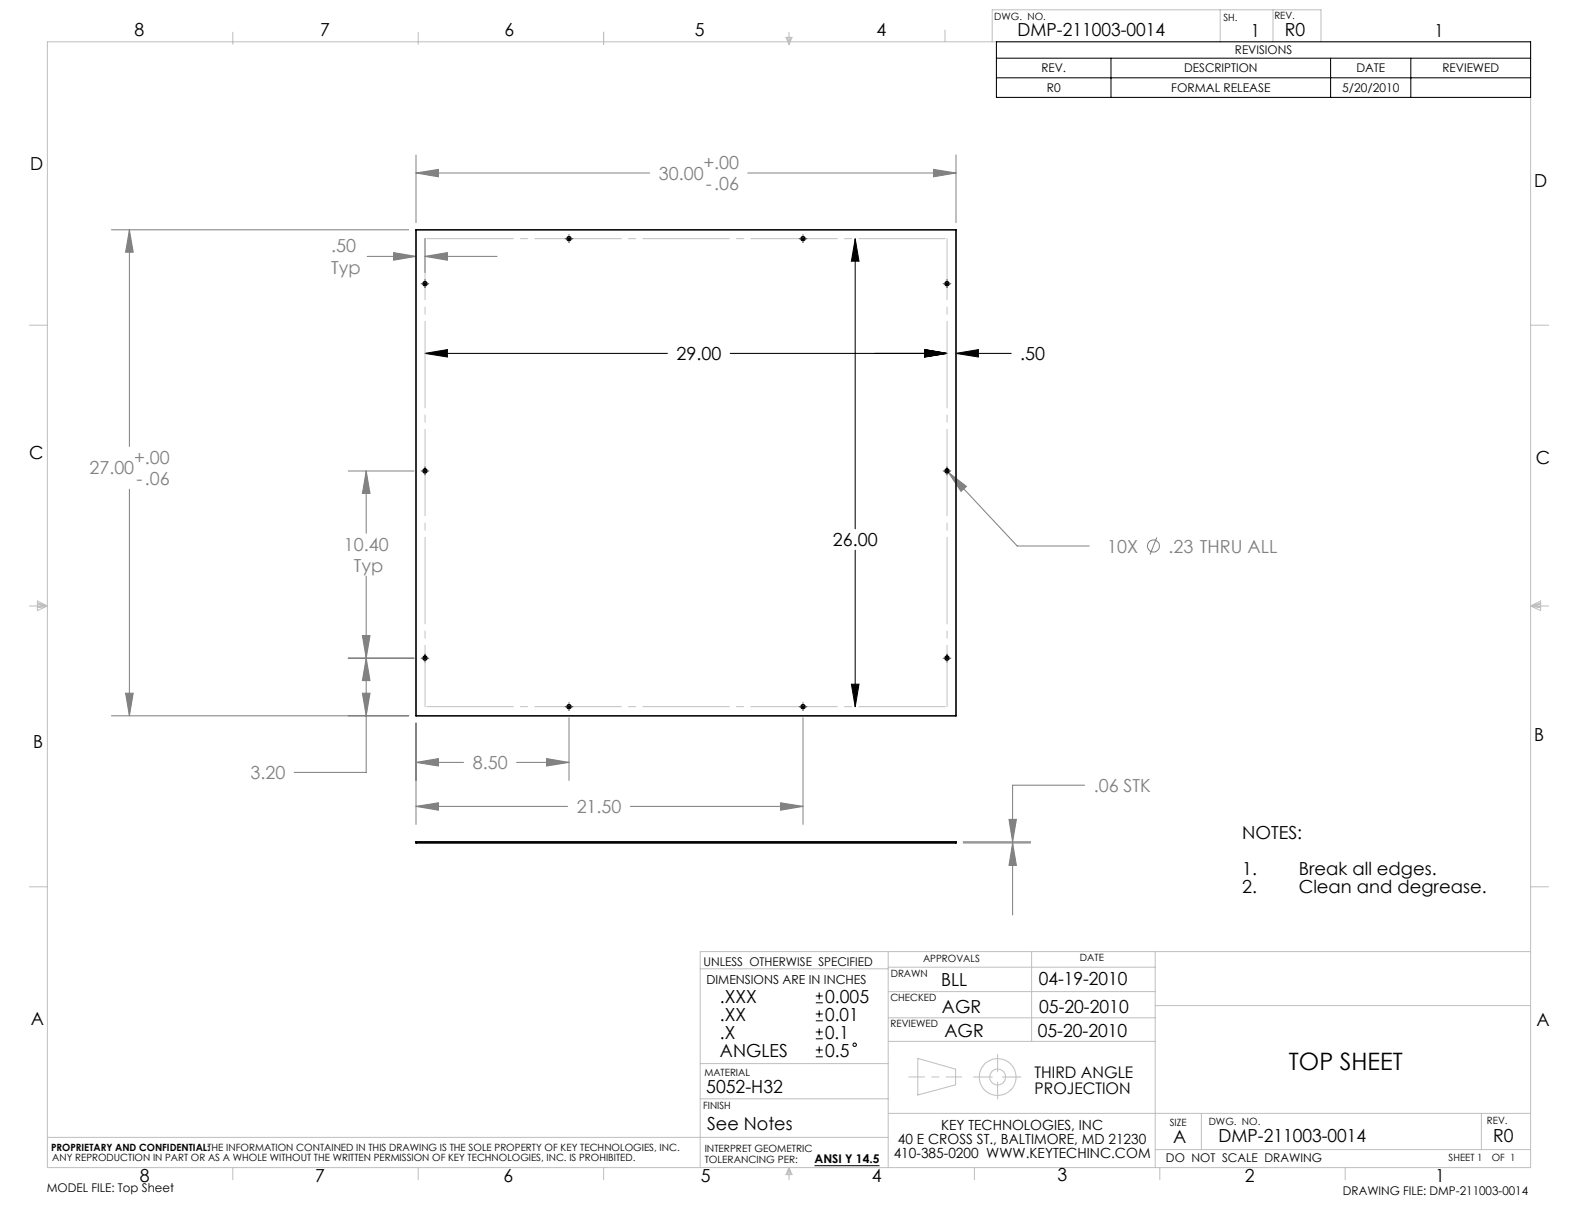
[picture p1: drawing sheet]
<svg xmlns="http://www.w3.org/2000/svg" width="279mm" height="216mm" viewBox="0 0 279 216" stroke-linecap="round" stroke-linejoin="round" font-family="sans-serif">
<g fill="none" stroke="#c0c0c0" stroke-width=".18">
<path d="M8.4 7.4h261.6v198.6h-261.6zM41.1 5.7v2.1M73.8 5.7v2.1M106.5 5.7v2.1M138.6 6.6h1.1l-.5 1.2zM138.9 6.6l.3 1.2M139.2 5.7v2.1M139.5 6.6l-.3 1.2M166.7 5.3v2.1M175 7.4v-5.7h58v5.7M215.2 1.7v5.7M224.5 1.7v5.7"/>
<path d="M5.2 57.4h3.2M270 57.4h3.2M5.2 106.9h3.2M6.6 106l1.8 .9-1.8 .8zM6.6 106.4l1.8 .5M6.6 106.6l1.8 .3M8.4 106.9l-1.8 .2M270 106.9h3.2M270 106.9l1.7 .2M270 106.9l1.7-.9v1.7zM271.7 106.6l-1.7 .3M271.7 106.4l-1.7 .5"/>
<path d="M5.2 156.4h3.2M270 156.4h3.2M123.5 170.9h33.2M156.7 167.9v38.1M156.7 179.5h47.1M156.7 174.9h47.1M156.7 170.6h47.1M182 167.9v15.8M203.8 167.9v38.1M203.8 177.4h66.2M270 167.9h-146.5v38.1M123.5 193.8h33.2"/>
<path d="M123.5 187.6h33.2M156.7 196.4h113.3M156.7 183.7h47.1M161.9 186.7l6.7 1.9v2.7l-6.7 1.8zM171.7 190h3.3M176 186v3.1M176 190.9v3M176.8 190h3.3M211.9 196.4v6.4M261.3 196.4v6.4M8.4 200.6h148.3M41.1 206v2.1"/>
<path d="M73.8 206v2.1M106.5 206v2.1M139.2 206v2.1M139.2 206l.5 1.2h-1.1zM139.2 206l-.3 1.2M139.2 206l.3 1.2M171.9 206v2.1M203.8 202.8h66.2M204.6 206v2.1M237.3 206v2.1"/>
<circle cx="176" cy="190" r="1.4"/>
<circle cx="176" cy="190" r="3.2"/>
</g>
<path d="M169.7 190h-9.4" fill="none" stroke="#c0c0c0" stroke-width=".18" stroke-dasharray="15.2 1.3 1.3 1.3" stroke-dashoffset="12.5"/>
<g fill="none" stroke="#808080" stroke-width=".18">
<path d="M73.4 30.5l3.9-.6v1.3zM73.4 27.3v12M73.4 30.5h41.2M131.9 30.5h36.7M164.7 29.9l3.9 .6-3.9 .7zM168.6 27.3v12M19.6 40.5h52.5M22.8 40.5l.7 4h-1.3zM22.8 40.5v38.2M64.8 45.2h8.6M69.4 44.6l4 .6-4 .7zM75 45.2l3.9-.6v1.3z"/>
<path d="M75 42.1v6M75 45.2h12.7M22.8 86.3v40M61.4 83.1h11.6M64.6 83.1l.7 3.9h-1.4zM64.6 83.1v11M167.3 83.3l3.2 2.5-1 .9zM167.3 83.3l12.1 13h12.7M204 94.8l-1.2 3M61.4 116.1h11.6M63.9 112.1h1.4l-.7 4zM64.6 116.1l.7 4h-1.4z"/>
<path d="M64.6 101.6v34.6h-12.7M19.6 126.3h52.5M22.2 122.3h1.3l-.7 4zM63.9 122.3h1.4l-.7 4zM73.4 134.5l3.9-.7v1.3zM73.4 127.5v17.9M73.4 134.5h8.4M91.1 134.5h9.3M96.4 133.8l4 .7-4 .6zM100.4 126.6v11.1M141.6 126.6v18.8M191.3 138.5h-12.7v10"/>
<path d="M73.4 142.2l3.9-.6v1.3zM73.4 142.2h26.7M111.2 142.2h30.4M137.7 141.6l3.9 .6-3.9 .7zM169.9 148.5h11.9M169.9 148.7h11.9M178 144.5h1.3l-.7 4zM178.6 148.7l.7 3.9h-1.3zM178.6 148.7v12.7"/>
<circle cx="203.4" cy="96.3" r="1.06"/>
</g>
<g fill="none" stroke="#000" stroke-width=".18">
<path d="M175.8 7.4h94.2v9.8h-94.2zM175.8 10.3h94.2M175.8 13.7h94.2M196 10.3v6.9M234.7 10.3v6.9M248.8 10.3v6.9M74.3 50.1h.1M74.6 50.1h.7M75 49.4h.1M75 49.7v.7M75 50.7h.1M75.6 50.1h.1"/>
<path d="M99.7 42.1h.1M100 42.1h.7M100.4 41.4v.1M100.4 41.8v.6M100.4 42.8h.1M101 42.1h.1M141 42.1h.1M141.3 42.1h.7M141.6 41.4v.1M141.6 41.8v.6M141.6 42.8h.1M142.3 42.1h.1"/>
<path d="M150.8 42.1l.7 4h-1.3zM150.8 42.1v51.2M166.4 50.1h.1M166.7 50.1h.7M167 49.4h.1M167 49.7v.7M167 50.7h.1M167.7 50.1h.1M75 62.3l3.9-.6v1.3zM75 62.3h42.7M128.8 62.3h38.2M163.1 61.7l3.9 .6-3.9 .7z"/>
<path d="M168.6 62.3l4-.6v1.3zM168.6 62.3h9.8M74.3 83.1h.1M74.6 83.1h.7M75 82.4h.1M75 82.8v.6M75 83.7h.1M75.6 83.1h.1M150.8 97v27.7M166.4 83.1h.1M166.7 83.1h.7M167 82.4h.1"/>
<path d="M167 82.8v.6M167 83.7h.1M167.7 83.1h.1M74.3 116.1h.1M74.6 116.1h.7M75 115.4v.1M75 115.8v.6M75 116.7v.1M75.6 116.1h.1M166.4 116.1h.1M166.7 116.1h.7M167 115.4v.1"/>
<path d="M167 115.8v.6M167 116.7v.1M167.7 116.1h.1M99.7 124.7h.1M100 124.7h.7M100.4 124h.1M100.4 124.4v.6M100.4 125.3h.1M101 124.7h.1M141 124.7h.1M141.3 124.7h.7M141.6 124h.1"/>
<path d="M141.6 124.4v.6M141.6 125.3h.1M142.3 124.7h.1M150.2 120.7h1.3l-.7 4z"/>
</g>
<path d="M75 42.1h92.1M75 124.6h92.1" fill="none" stroke="#c0c0c0" stroke-width=".18" stroke-dasharray="15.2 1.3 1.3 1.3" stroke-dashoffset="-.3"/>
<path d="M75 42.1v82.5M167.1 42.1v82.5" fill="none" stroke="#c0c0c0" stroke-width=".18" stroke-dasharray="15.2 1.3 1.3 1.3" stroke-dashoffset="4.4"/>
<path d="M73.4 40.5h95.2v85.8h-95.2z" fill="none" stroke="#808080" stroke-width=".25"/>
<path d="M75 62.3l3.9-.6v1.3zM163.1 61.7l3.9 .6-3.9 .7zM150.8 42.1l.7 4h-1.3zM150.2 120.7h1.3l-.7 4zM163.1 61.7l3.9 .6-3.9 .7zM168.6 62.3l4-.6v1.3z" fill="#000"/>
<path d="M178 144.5h1.3l-.7 4zM178.6 148.7l.7 3.9h-1.3zM22.2 122.3h1.3l-.7 4zM22.8 40.5l.7 4h-1.3zM73.4 30.5l3.9-.6v1.3zM164.7 29.9l3.9 .6-3.9 .7zM167.3 83.3l2.2 3.4 1-.9zM75 45.2l3.9-.6v1.3zM69.4 44.6l4 .6-4 .7zM63.9 122.3h1.4l-.7 4zM64.6 116.1l.7 4h-1.4zM63.9 112.1h1.4l-.7 4zM64.6 83.1l.7 3.9h-1.4zM96.4 133.8l4 .7-4 .6zM73.4 134.5l3.9-.7v1.3zM73.4 142.2l3.9-.6v1.3zM137.7 141.6l3.9 .6-3.9 .7z" fill="#808080"/>
<g fill="none" stroke="#000" stroke-width=".25">
<path d="M73.4 40.5h95.2v85.8h-95.2zM73.4 148.5h95.2v.2h-95.2z"/>
<circle cx="75" cy="50" r=".37"/>
<circle cx="100.4" cy="42.1" r=".37"/>
<circle cx="141.6" cy="42.1" r=".37"/>
<circle cx="167" cy="50" r=".37"/>
<circle cx="75" cy="83.1" r=".37"/>
<circle cx="167" cy="83.1" r=".37"/>
<circle cx="75" cy="116.1" r=".37"/>
<circle cx="167" cy="116.1" r=".37"/>
<circle cx="100.4" cy="124.7" r=".37"/>
<circle cx="141.6" cy="124.7" r=".37"/>
</g>
<g fill="none" stroke="#000" stroke-width=".18">
<path d="M143.9 176.9h1.2M143.9 175.7h1.2M143.9 178.9h1.2M144.5 175v1.3M144.5 178.2v1.3M143.9 180.1h1.2M143.9 183.2h1.2M143.9 182h1.2M143.9 186.4h1.2M143.9 185.2h1.2M144.5 181.4v1.2M144.5 184.6v1.2"/>
<path d="M143.7 205.6h11.4"/>
<circle cx="150.8" cy="184.3" r=".31"/>
</g>
<text font-size="4.2" x="227.4" y="188.7">TOP SHEET</text>
<g font-size="3.2">
<text x="23.7" y="6.3">8</text>
<text x="56.5" y="6.4">7</text>
<text x="89" y="6.4">6</text>
<text x="122.6" y="6.4">5</text>
<text x="154.6" y="6.3">4</text>
<text x="179.5" y="6.4">DMP-211003-0014</text>
<text x="220.6" y="6.5">1</text>
<text x="226.6" y="6.4">R0</text>
<text x="253" y="6.6">1</text>
<text x="5.3" y="30">D</text>
<text x="270.6" y="32.9">D</text>
<text x="119.3" y="63.5">29.00</text>
<text x="180" y="63.5">.50</text>
<text x="5.2" y="81">C</text>
<text x="270.9" y="81.9">C</text>
<text x="146.9" y="96.4">26.00</text>
<text x="5.8" y="132">B</text>
<text x="270.6" y="130.7">B</text>
<text x="219.1" y="148.1">NOTES:</text>
<text x="219.1" y="154.4">1.</text>
<text x="229.1" y="154.4">Break all edges.</text>
<text x="219.1" y="157.6">2.</text>
<text x="229.1" y="157.6">Clean and degrease.</text>
<text x="166" y="173.9">BLL</text>
<text x="183.2" y="173.8">04-19-2010</text>
<text x="127" y="176.9">.XXX</text>
<text x="145.6" y="176.9">0.005</text>
<text x="166.2" y="178.8">AGR</text>
<text x="183.3" y="178.6">05-20-2010</text>
<text x="5.4" y="180.9">A</text>
<text x="127" y="180.1">.XX</text>
<text x="127" y="183.2">.X</text>
<text x="145.6" y="180">0.01</text>
<text x="145.6" y="183.2">0.1</text>
<text x="166.6" y="182.9">AGR</text>
<text x="183" y="183">05-20-2010</text>
<text x="271" y="181">A</text>
<text x="127" y="186.4">ANGLES</text>
<text x="145.6" y="186.4">0.5</text>
<text x="124.6" y="192.8">5052-H32</text>
<text x="124.7" y="199.4">See Notes</text>
<text x="207" y="201.6">A</text>
<text x="214.9" y="201.5">DMP-211003-0014</text>
<text x="263.4" y="201.4">R0</text>
<text x="24.7" y="208.4">8</text>
<text x="55.6" y="208.5">7</text>
<text x="88.8" y="208.4">6</text>
<text x="123.6" y="208.4">5</text>
<text x="153.8" y="208.4">4</text>
<text x="186.6" y="208.3">3</text>
<text x="219.6" y="208.4">2</text>
<text x="253.2" y="208.5">1</text>
</g>
<g font-size="3.2" fill="#808080">
<text x="124.1" y="29.8">+.00</text>
<text x="116.2" y="31.7">30.00</text>
<text x="124.5" y="33.6">-.06</text>
<text x="58.4" y="44.5">.50</text>
<text x="58.4" y="48.3">Typ</text>
<text x="15.8" y="83.7">27.00</text>
<text x="23.7" y="81.8">+.00</text>
<text x="24.1" y="85.6">-.06</text>
<text x="60.7" y="97.1">10.40</text>
<text x="62.4" y="100.9">Typ</text>
<text x="195.3" y="97.5">10X</text>
<text x="206.1" y="97.5">.23 THRU ALL</text>
<text x="44.2" y="137.4">3.20</text>
<text x="83.4" y="135.6">8.50</text>
<text x="101.7" y="143.4">21.50</text>
<text x="192.9" y="139.7">.06 STK</text>
</g>
<g font-size="2.8">
<text x="182.5" y="190.1">THIRD ANGLE</text>
<text x="182.5" y="192.9">PROJECTION</text>
</g>
<g font-size="2.5">
<text x="158.4" y="201.9">40 E CROSS ST., BALTIMORE, MD 21230</text>
<text x="166" y="199.4">KEY TECHNOLOGIES, INC</text>
<text x="157.6" y="204.3">410-385-0200 WWW.KEYTECHINC.COM</text>
</g>
<text font-size="2.2" x="124.6" y="173.7">DIMENSIONS ARE IN INCHES</text>
<g font-size="2.1">
<text x="217.8" y="9.6">REVISIONS</text>
<text x="183.7" y="12.8">REV.</text>
<text x="184.7" y="16.2">R0</text>
<text x="206.6" y="16.2">FORMAL RELEASE</text>
<text x="208.9" y="12.8">DESCRIPTION</text>
<text x="236.8" y="16.2">5/20/2010</text>
<text x="239.3" y="12.8">DATE</text>
<text x="254.4" y="12.8">REVIEWED</text>
<text x="124.1" y="170.3">UNLESS OTHERWISE SPECIFIED</text>
<text x="143.7" y="205.2">ANSI Y 14.5</text>
<text x="205.7" y="205">DO NOT SCALE DRAWING</text>
<text x="8.2" y="210.3">MODEL FILE: Top Sheet</text>
<text x="236.9" y="210.7">DRAWING FILE: DMP-211003-0014</text>
</g>
<g font-size="1.8">
<text x="175.4" y="3.5">DWG. NO.</text>
<text x="215.8" y="3.6">SH.</text>
<text x="224.8" y="3.3">REV.</text>
<text x="157.1" y="172.3">DRAWN</text>
<text x="162.8" y="169.7">APPROVALS</text>
<text x="190.5" y="169.5">DATE</text>
<text x="157.1" y="176.6">CHECKED</text>
<text x="157.1" y="181.2">REVIEWED</text>
<text x="124.2" y="189.8">MATERIAL</text>
<text x="124.1" y="195.6">FINISH</text>
<text x="9" y="203">PROPRIETARY AND CONFIDENTIAL:THE INFORMATION CONTAINED IN THIS DRAWING IS THE SOLE PROPERTY OF KEY TECHNOLOGIES, INC.</text>
<text x="124.3" y="203.1">INTERPRET GEOMETRIC</text>
<text x="206.3" y="198.5">SIZE</text>
<text x="213.2" y="198.5">DWG. NO.</text>
<text x="262.3" y="198.2">REV.</text>
<text x="9.2" y="204.8">ANY REPRODUCTION IN PART OR AS A WHOLE WITHOUT THE WRITTEN PERMISSION OF KEY TECHNOLOGIES, INC. IS PROHIBITED.</text>
<text x="124.3" y="205.2">TOLERANCING PER:</text>
<text x="255.5" y="204.8">SHEET 1</text>
<text x="263.1" y="204.8">OF 1</text>
</g>
</svg>
